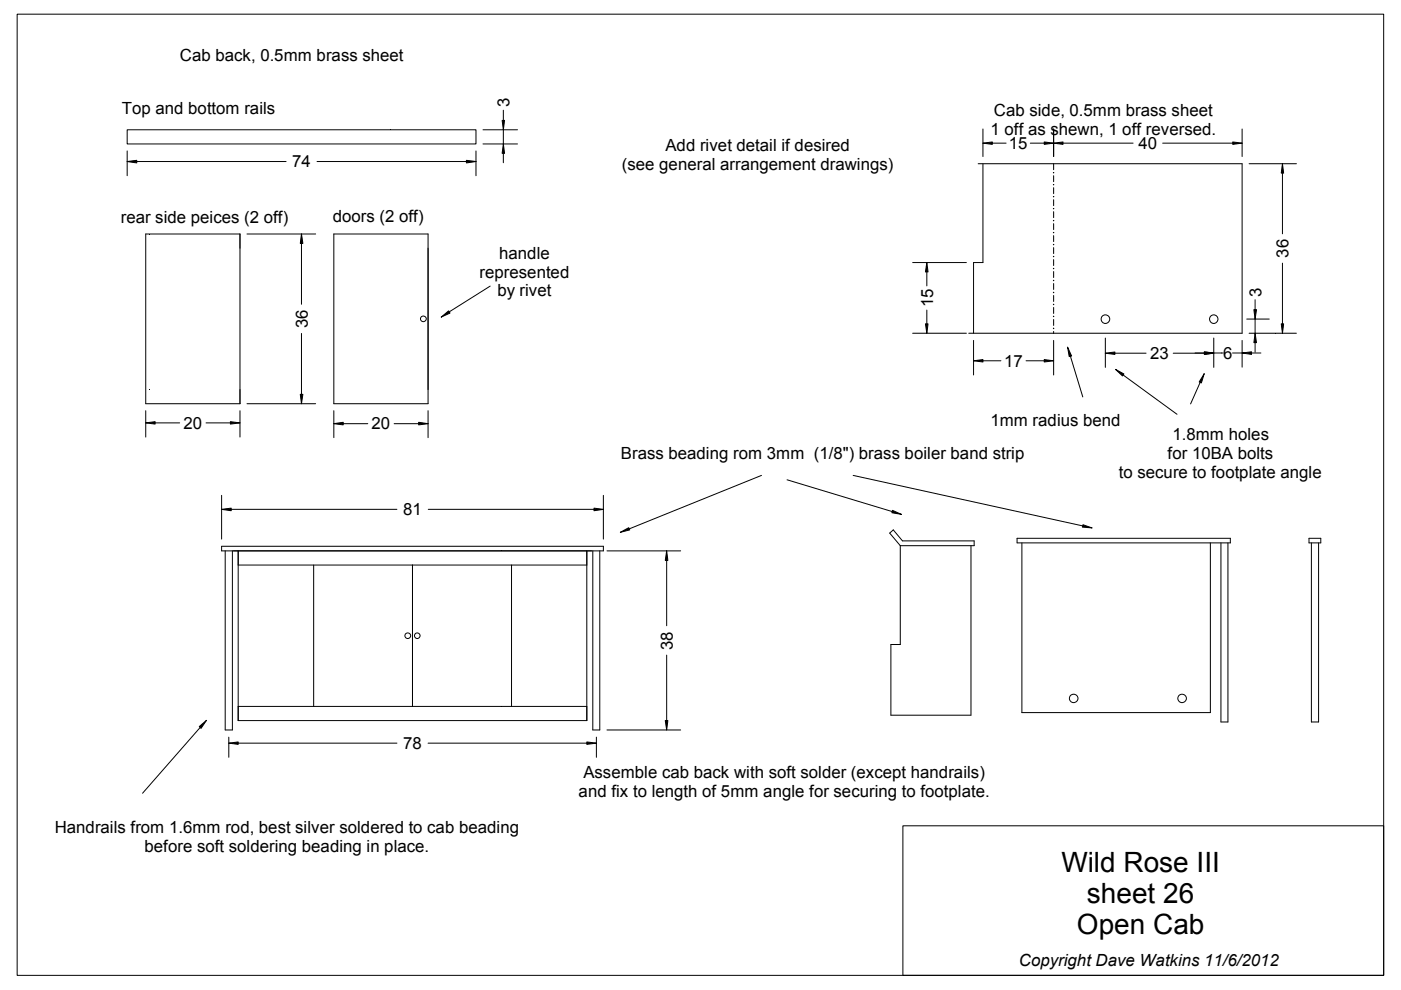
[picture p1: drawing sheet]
<svg xmlns="http://www.w3.org/2000/svg" width="297mm" height="210mm" viewBox="0 0 297 210" stroke-linecap="round" stroke-linejoin="round" font-family="sans-serif">
<g fill="none" stroke="#000" stroke-width=".21">
<path d="M3.6 3h289.8v203.8h-289.8zM27 27.5h73.9v3h-73.9zM27 34.2l2-.2v.5zM27 32v5.3M29 34.2h31.7M67.2 34.2h31.7M98.9 34l2 .2-2 .3zM100.9 32v5.3M102.4 30.5h7.3M102.4 27.5h7.3M106.5 25.5h.5l-.3 2zM106.7 30.5l.3 2h-.5z"/>
<path d="M106.7 23.4v2.1M106.7 27.5v3M106.7 32.5v2M207.4 34.7h56v36h-58M208.4 30.4l2-.3v.5zM208.4 34.7v21h-2v15M208.4 27.3v5.9M210.4 30.4h2.9M218.4 30.4h3M221.4 30.1l2 .3-2 .2zM223.3 36.6l.1 .1zM223.3 39.1l.1 .1z"/>
<path d="M223.4 30.4l2-.3v.5zM223.4 27.3v5.9M223.4 34.7v1.3M223.4 37.3v1.2M223.4 39.8v1.3M225.4 30.4h14.8M246.5 30.4h14.9M261.4 30.1l2 .3-2 .2zM263.4 27.3v5.9M264.8 34.7h10.1M271.9 34.7l.3 2h-.6zM271.9 36.7v12.9"/>
<path d="M30.9 49.6h20v36h-20zM52.4 49.6h14.5M63.9 49.6l.3 2h-.5zM63.9 51.6v12.9M70.8 49.6h20v36h-20zM193.5 55.7h11.4M196.5 55.7l.3 2h-.6zM196.5 57.7v2.9M223.3 41.7h.1zM223.3 44.2l.1 .1zM223.3 46.7l.1 .1zM223.3 49.3l.1 .1z"/>
<path d="M223.3 51.8l.1 .1zM223.3 54.4h.1zM223.3 56.9l.1 .1zM223.3 59.4l.1 .1zM223.4 42.3v1.3M223.4 44.9v1.2M223.4 47.4v1.3M223.4 50v1.2M223.4 52.5v1.3M223.4 55v1.3M223.4 57.6v1.2M271.9 55.8v12.9"/>
<path d="M63.9 70.7v12.9M93.6 67.2l1.5-1.3 .3 .5zM103.9 60.7l-8.7 5.4M193.5 70.7h11.4M196.2 68.7h.6l-.3 2zM196.5 65.7v3M206.4 76.5l2-.3v.6zM206.4 72.2v7.3M208.4 76.5h3.8M217.5 76.5h3.9M221.4 76.2l2 .3-2 .3zM223.3 62l.1 .1z"/>
<path d="M223.3 64.5l.1 .1zM223.3 67.1h.1zM223.3 69.6l.1 .1zM223.4 60.1v1.3M223.4 62.7v1.2M223.4 65.2v1.3M223.4 67.7v1.3M223.4 70.3v.4M223.4 72.2v7.3M226.4 73.6l.8 1.9-.5 .1zM226.9 75.5l2.7 8.7M234.4 74.9l2-.3v.5z"/>
<path d="M234.4 71.7v6.2M236.4 74.9h6.6M236.5 78.3l1.8 1-.3 .4zM238.1 79.5l11.5 8.3M248.7 74.9h6.7M253.4 74.8h2M255.3 79.2l-.6 2-.4-.2zM255.4 74.6l1.9 .2-1.9 .3zM255.4 74.6l1.9 .3-1.9 .2zM257.3 74.8h2M257.3 71.7v6.2M261.3 74.8h2.1"/>
<path d="M263.4 74.8l1.9-.2v.5zM263.4 72.2v5.7M264.3 67.6h4.8M264.8 70.7h10.1M265.3 74.8h2M265.8 65.7h.6l-.3 1.9zM266.1 70.7l.3 1.9h-.6zM266.1 63.5v2.2M266.1 67.6v3.1M266.1 72.6v2.1M271.6 68.7h.6l-.3 2zM30.9 89.7l2-.3v.5z"/>
<path d="M30.9 87.1v5.6M32.9 89.7h5.2M43.7 89.7h5.1M48.8 89.4l2.1 .3-2.1 .2zM50.9 87.1v5.6M52.4 85.6h14.5M63.7 83.6h.5l-.3 2zM70.8 89.8l2-.3v.6zM70.8 87.1v5.7M72.8 89.8h5.2M83.6 89.8h5.2M88.8 89.5l2 .3-2 .3z"/>
<path d="M90.8 87.1v5.7M254.5 81.1l-2.1 4.5M47 108l2-.3v.6zM47 115.8h80.9v1h-80.9zM47 105v9.3M47.7 116.8v38h1.6v-38M49 108h35.2M50.5 116.8v36h73.9v-36M50.5 119.8h73.9M66.5 119.8v30M87.5 119.8v30M90.8 108h35.1"/>
<path d="M108.5 119.8v30M125.7 116.8v38h1.5v-38M125.9 107.7l2 .3-2 .3zM127.9 105v9.3M128.7 116.8h15.6M131.5 112.9l1.8-1 .2 .5zM141.3 116.8l.3 2h-.5zM141.3 118.8v13.9M161.5 100.8l-28.1 11.3M166.9 101.7l22.2 6.8M180.9 100.8l48.7 10.7M188.6 113l.8-.6 1.9 2.3h15.2v1h-15.6z"/>
<path d="M189.2 108.2l1.9 .9-2-.4zM190.9 115.7v21h-2v14.9h17v-35.9M215.6 114.1h45.3v1h-45.3zM216.7 115.1v36h39.9v-36M229.6 111.3l1.9 .6-2-.1zM258.9 115.1v38h1.4v-38M277.5 114.1h2.5v1h-2.5zM278 115.1v38h1.6v-38M141.3 138.9v13.9M42.2 154.1l1.6-1.4-1.2 1.7zM42.5 154.2l-12.3 14M48.5 157.6l2-.3v.5z"/>
<path d="M48.5 156.3v4.3M50.5 149.8h73.9M50.5 157.6h33.7M90.8 157.6h33.6M124.4 157.3l2 .3-2 .2zM126.4 156.3v4.3M128.7 154.8h15.6M141.1 152.8h.5l-.3 2zM191.4 175.1h102v31.7h-102z"/>
<circle cx="89.8" cy="67.6" r=".61"/>
<circle cx="234.4" cy="67.7" r=".91"/>
<circle cx="257.3" cy="67.7" r=".9"/>
<circle cx="86.5" cy="134.8" r=".61"/>
<circle cx="88.5" cy="134.8" r=".59"/>
<circle cx="227.6" cy="148.1" r=".91"/>
<circle cx="250.6" cy="148.1" r=".91"/>
</g>
<g fill="#000">
<path d="M27 34.2l2-.2v.5l-2-.3h2z" fill-rule="evenodd"/>
<path d="M98.9 34l2 .2h-2h2l-2 .3z" fill-rule="evenodd"/>
<path d="M106.5 25.5h.5l-.3 2v-2v2z" fill-rule="evenodd"/>
<path d="M106.7 30.5l.3 2h-.5l.2-2v2z" fill-rule="evenodd"/>
<path d="M208.4 30.4l2-.3v.5l-2-.2h2z" fill-rule="evenodd"/>
<path d="M221.4 30.1l2 .3h-2h2l-2 .2z" fill-rule="evenodd"/>
<path d="M223.4 30.4l2-.3v.5l-2-.2h2z" fill-rule="evenodd"/>
<path d="M261.4 30.1l2 .3h-2h2l-2 .2z" fill-rule="evenodd"/>
<path d="M271.9 34.7l.3 2h-.6l.3-2v2z" fill-rule="evenodd"/>
<path d="M63.9 49.6l.3 2h-.5l.2-2v2z" fill-rule="evenodd"/>
<path d="M196.5 55.7l.3 2h-.6l.3-2v2z" fill-rule="evenodd"/>
<path d="M93.6 67.2l1.5-1.3 .3 .5-1.8 .8 1.6-1.1z" fill-rule="evenodd"/>
<path d="M196.2 68.7h.6l-.3 2v-2v2z" fill-rule="evenodd"/>
<path d="M206.4 76.5l2-.3v.6l-2-.3h2z" fill-rule="evenodd"/>
<path d="M221.4 76.2l2 .3h-2h2l-2 .3z" fill-rule="evenodd"/>
<path d="M226.4 73.6l.8 1.9-.5 .1-.3-2 .5 1.9z" fill-rule="evenodd"/>
<path d="M234.4 74.9l2-.3v.5l-2-.2h2z" fill-rule="evenodd"/>
<path d="M236.5 78.3l1.8 1-.3 .4-1.5-1.4 1.6 1.2z" fill-rule="evenodd"/>
<path d="M255.4 74.6l1.9 .2h-1.9h1.9l-1.9 .3z" fill-rule="evenodd"/>
<path d="M255.4 74.6l1.9 .3h-1.9h1.9l-1.9 .2z" fill-rule="evenodd"/>
<path d="M263.4 74.8l1.9-.2v.5l-1.9-.3h1.9z" fill-rule="evenodd"/>
<path d="M265.8 65.7h.6l-.3 1.9v-1.9v1.9z" fill-rule="evenodd"/>
<path d="M266.1 70.7l.3 1.9h-.6l.3-1.9v1.9z" fill-rule="evenodd"/>
<path d="M271.6 68.7h.6l-.3 2v-2v2z" fill-rule="evenodd"/>
<path d="M30.9 89.7l2-.3v.5l-2-.2h2z" fill-rule="evenodd"/>
<path d="M48.8 89.4l2.1 .3h-2.1h2.1l-2.1 .2z" fill-rule="evenodd"/>
<path d="M63.7 83.6h.5l-.3 2v-2v2z" fill-rule="evenodd"/>
<path d="M70.8 89.8l2-.3v.6l-2-.3h2z" fill-rule="evenodd"/>
<path d="M88.8 89.5l2 .3h-2h2l-2 .3z" fill-rule="evenodd"/>
<path d="M255.3 79.2l-.6 2-.4-.2 1-1.8-.8 1.9z" fill-rule="evenodd"/>
<path d="M47 108l2-.3v.6l-2-.3h2z" fill-rule="evenodd"/>
<path d="M125.9 107.7l2 .3h-2h2l-2 .3z" fill-rule="evenodd"/>
<path d="M131.5 112.9l1.8-1 .2 .5-2 .5 1.9-.8z" fill-rule="evenodd"/>
<path d="M141.3 116.8l.3 2h-.5l.2-2v2z" fill-rule="evenodd"/>
<path d="M189.2 108.2l1.9 .9-2-.6 2 .6-2-.4z" fill-rule="evenodd"/>
<path d="M229.6 111.3l1.9 .6-1.9-.4 1.9 .4-2-.1z" fill-rule="evenodd"/>
<path d="M42.2 154.1l1.6-1.4-1.3 1.5 1.3-1.5-1.2 1.7z" fill-rule="evenodd"/>
<path d="M48.5 157.6l2-.3v.5l-2-.2h2z" fill-rule="evenodd"/>
<path d="M124.4 157.3l2 .3h-2h2l-2 .2z" fill-rule="evenodd"/>
<path d="M141.1 152.8h.5l-.3 2v-2v2z" fill-rule="evenodd"/>
</g>
<g font-size="5.9">
<text x="225" y="184.8">Wild Rose III</text>
<text x="230.5" y="191.4">sheet 26</text>
<text x="228.3" y="198">Open Cab</text>
</g>
<g font-size="3.6">
<text x="38.1" y="12.9">Cab back, 0.5mm brass sheet</text>
<text x="108" y="22.7" transform="rotate(-90 108 22.7)">3</text>
<text x="25.8" y="24.3">Top and bottom rails</text>
<text x="210" y="28.5">1 off as shewn, 1 off reversed.</text>
<text x="210.7" y="24.6">Cab side, 0.5mm brass sheet</text>
<text x="61.9" y="35.5">74</text>
<text x="131.9" y="35.9">(see general arrangement drawings)</text>
<text x="141.1" y="32">Add rivet detail if desired</text>
<text x="213.9" y="31.5">15</text>
<text x="241.4" y="31.5">40</text>
<text x="25.6" y="47.2">rear side peices (2 off)</text>
<text x="70.6" y="47">doors (2 off)</text>
<text x="101.7" y="58.8">represented</text>
<text x="105.8" y="54.9">handle</text>
<text x="273.2" y="54.7" transform="rotate(-90 273.2 54.7)">36</text>
<text x="105.4" y="62.8">by rivet</text>
<text x="197.8" y="65.2" transform="rotate(-90 197.8 65.2)">15</text>
<text x="267.5" y="62.9" transform="rotate(-90 267.5 62.9)">3</text>
<text x="65.3" y="69.6" transform="rotate(-90 65.3 69.6)">36</text>
<text x="212.9" y="77.7">17</text>
<text x="243.9" y="76.1">23</text>
<text x="259.3" y="76.1">6</text>
<text x="38.9" y="90.9">20</text>
<text x="78.8" y="91">20</text>
<text x="210" y="90.4">1mm radius bend</text>
<text x="248.6" y="93.3">1.8mm holes</text>
<text x="131.7" y="97.3">Brass beading rom 3mm (1/8&quot;) brass boiler band strip</text>
<text x="237.2" y="101.3">to secure to footplate angle</text>
<text x="247.6" y="97.3">for 10BA bolts</text>
<text x="85.5" y="109.2">81</text>
<text x="142.7" y="137.8" transform="rotate(-90 142.7 137.8)">38</text>
<text x="85.5" y="158.8">78</text>
<text x="123.7" y="165">Assemble cab back with soft solder (except handrails)</text>
<text x="122.7" y="169">and fix to length of 5mm angle for securing to footplate.</text>
<text x="11.6" y="176.7">Handrails from 1.6mm rod, best silver soldered to cab beading</text>
<text x="30.6" y="180.6">before soft soldering beading in place.</text>
<text x="216" y="204.9">Copyright Dave Watkins 11/6/2012</text>
</g>
</svg>
